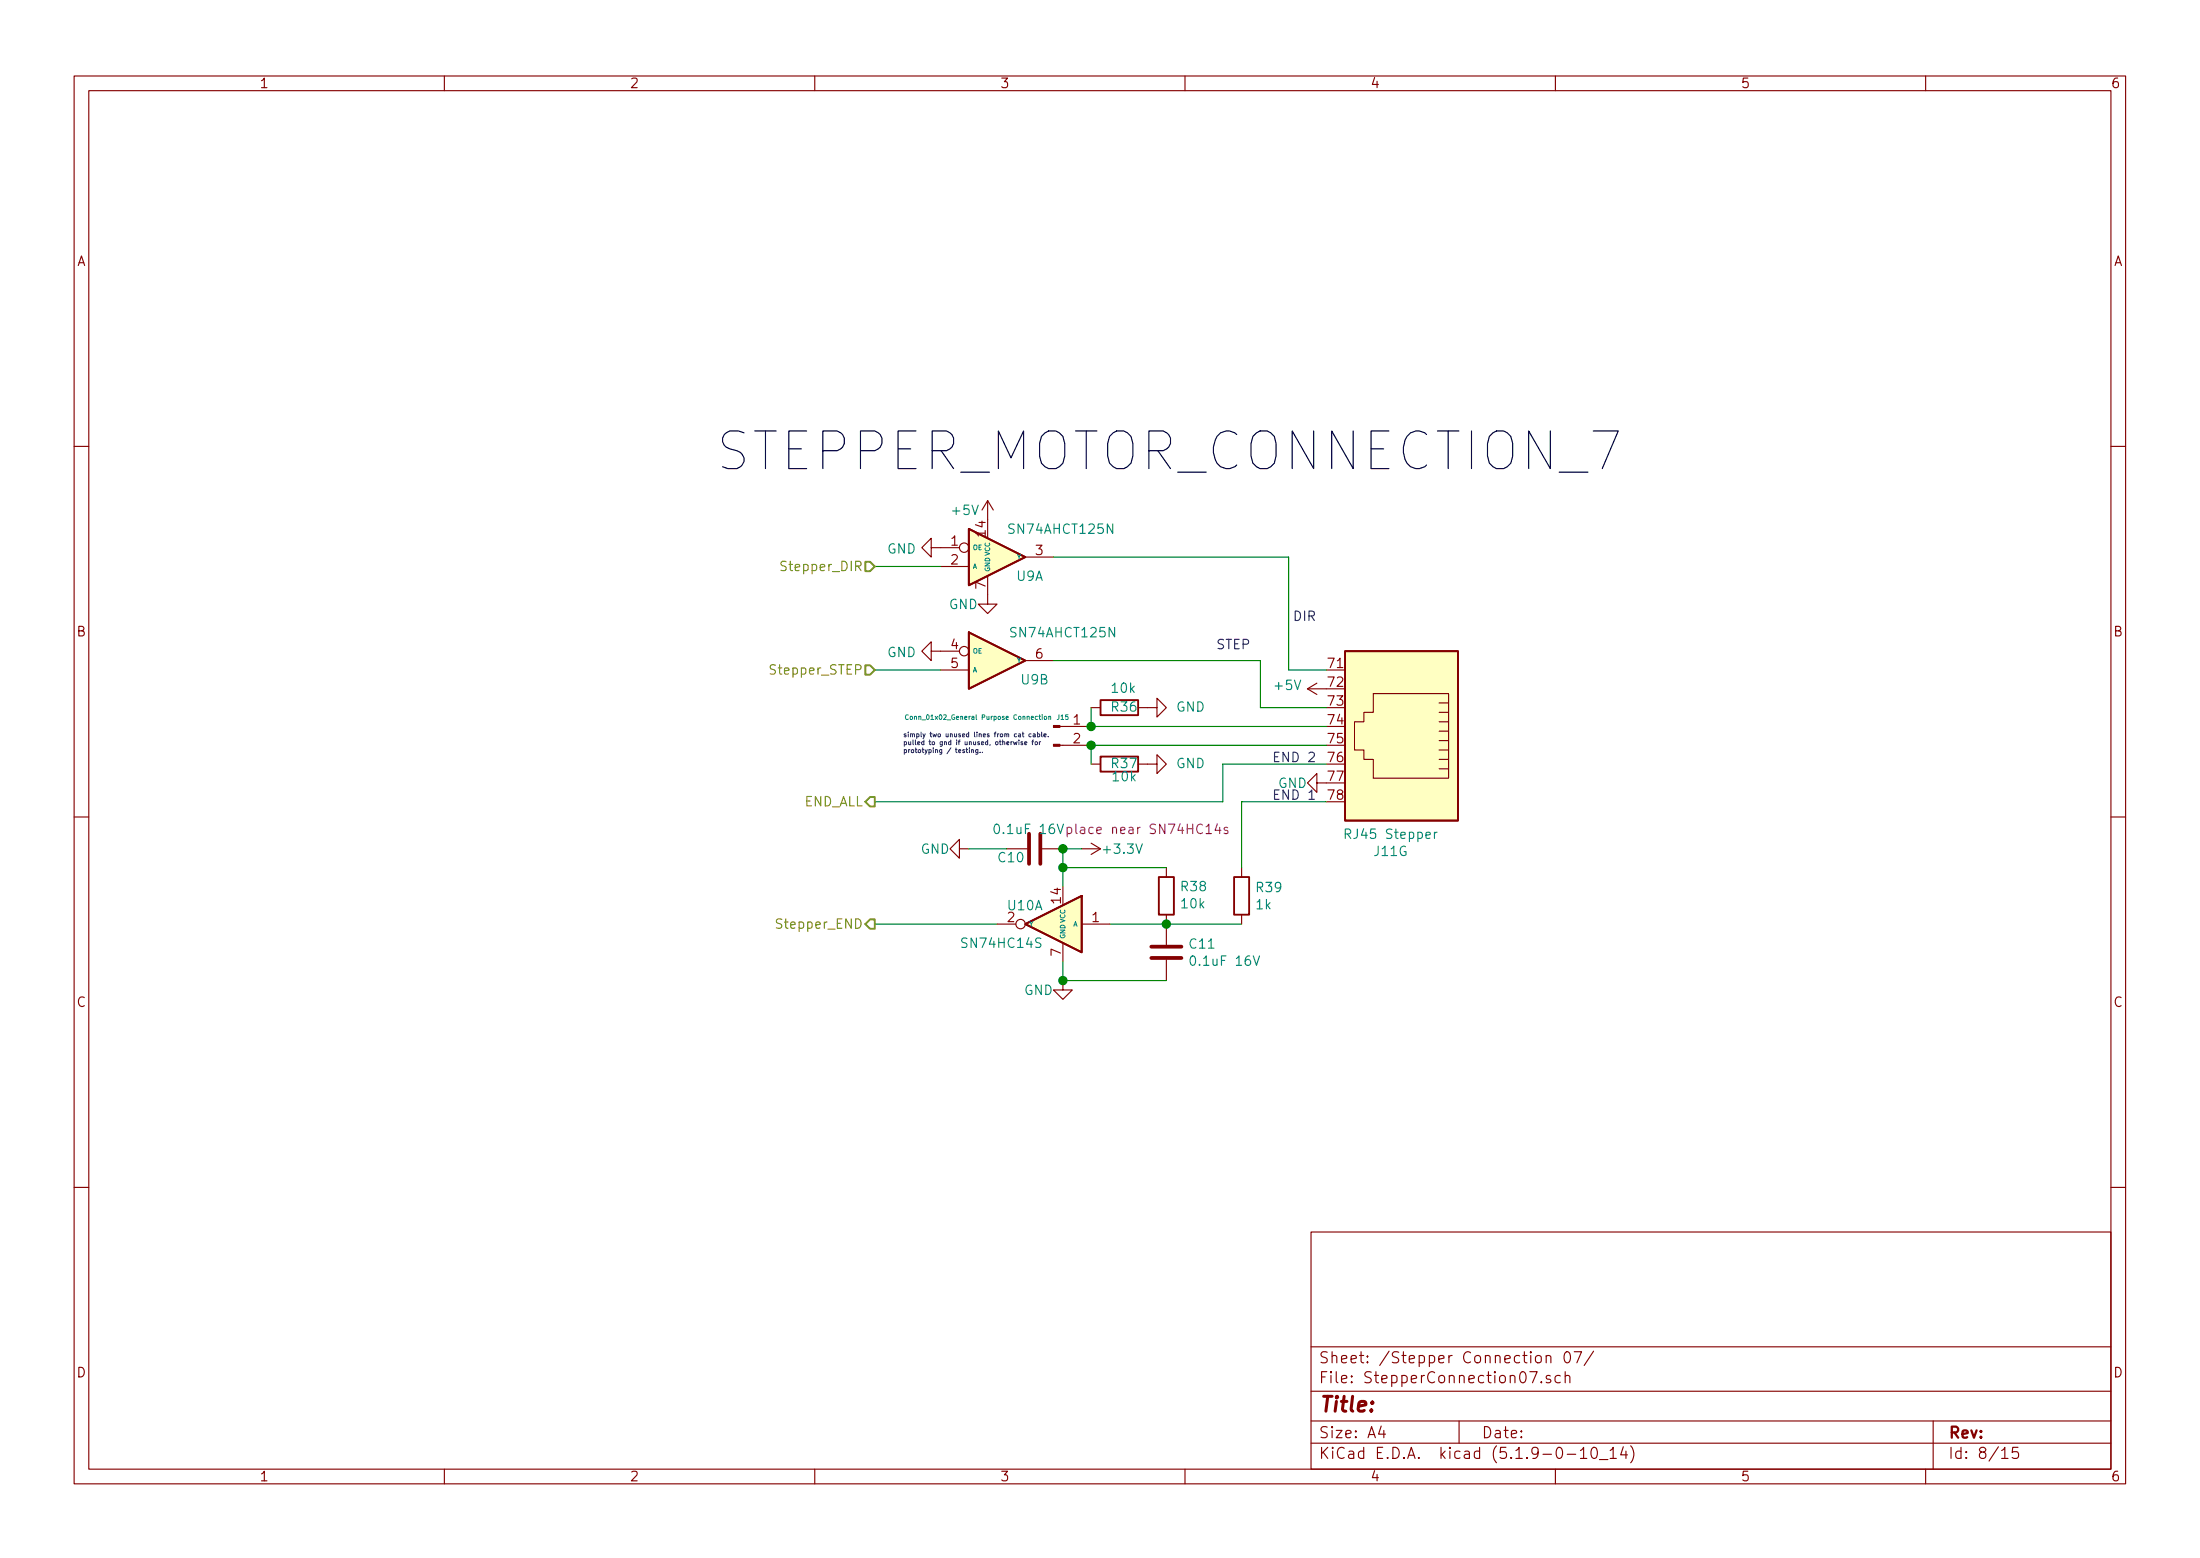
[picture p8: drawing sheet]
<svg xmlns="http://www.w3.org/2000/svg" width="297mm" height="210mm" viewBox="0 0 297 210" stroke-linecap="round" stroke-linejoin="round" font-family="sans-serif">
<g fill="none" stroke="#840000" stroke-width=".15">
<path d="M10 10.3h277v189.9h-277zM12 12.2h273v186.1h-273zM60 10.3v1.9M110 10.3v1.9M160 10.3v1.9M210 10.3v1.9M260 10.3v1.9M10 60.2h2M125.7 73.9v-1.3l-1.2 1.3 1.2 1.3v-1.3h3.8M127 76.4h3.8M133.3 77.7v3.8h1.3l-1.3 1.3-1.2-1.3h1.2M133.3 67.6l-.7 1.2"/>
<path d="M133.3 67.6v2.5M133.3 67.6l.8 1.2M138.4 75.2h3.8M285 60.2h2M125.7 87.9v-1.3l-1.2 1.3 1.2 1.2v-1.2h3.8M127 90.4h3.8M138.4 89.1h3.8M143.1 98h4.2M147.3 95.5h1.3M153.7 95.5h2.5v-1.3l1.3 1.3-1.3 1.3v-1.3M176.5 93l1.3 .7M176.5 93h2.6"/>
<path d="M177.8 92.2l-1.3 .8M185.4 93.6h10.2v11.4h-10.2v-2.5h-1.3v-1.3h-1.2v-3.8h1.2v-1.3h1.3zM194.3 94.9h1.3M194.3 96.1h1.3M194.3 97.4h1.3M194.3 98.7h1.3M194.3 99.9h1.3M10 110.3h2M129.5 114.5v-1.2l-1.2 1.2 1.2 1.3v-1.3h1.3M135.9 114.5h2.8M140.7 114.5h2.8M143.1 100.6h4.2"/>
<path d="M146 114.5h2.6M147.3 113.8l1.3 .7M147.3 103.1h1.3M148.6 114.5l-1.3 .8M153.7 103.1h2.5v-1.3l1.3 1.3-1.3 1.3v-1.3M157.5 117.1v1.3M167.6 117.1v1.3M177.8 105.7v-1.3l-1.3 1.3 1.3 1.2v-1.2h1.3M194.3 101.2h1.3M194.3 102.5h1.3M194.3 103.8h1.3M285 110.3h2"/>
<path d="M134.6 124.7h2.6M143.5 132.3v1.3h1.3l-1.3 1.3-1.3-1.3h1.3M143.5 127.2v2.6M146 124.7h3.9M157.5 123.4v4.1M157.5 129.5v2.8M167.6 123.4v1.3M10 160.2h2M177 166.3h108v32h-108zM285 160.2h2M60 198.3v1.9M110 198.3v1.9"/>
<path d="M160 198.3v1.9M177 194.8h108M177 191.8h108M177 187.8h108M177 181.8h108M186.5 192.5l-.4 1h1M186.8 193v1M197 191.8v3M206.6 185.1h.9l-.6 1.5M207.4 183.1a.41 .41 0 0 1 .7 .1v.4a.41 .41 0 0 1-.4 .3 .41 .41 0 0 1-.4-.3zM208.1 186.5h.1l-.1 .1v-.1v.1M208.8 183.1a.38 .38 0 0 1 .6 0v.8"/>
<path d="M208.8 182.9v1M209.3 185.7l-.3-.1-.2 .1v.2a.48 .48 0 0 0 .5 .3l.1 .1-.1 .2-.1 .1-.4-.1M210 198.3v1.9M210.7 185.7a.5 .5 0 0 0-.7 0v.6a.47 .47 0 0 0 .5 .3l.2-.1M211.3 185.7a.38 .38 0 0 1 .7 .1v.8M211.3 182.6a.35 .35 0 0 1 .4-.2 .35 .35 0 0 1 .3 .3 .77 .77 0 0 1-.5 1.2 .9 .9 0 0 1-.2-1.3zM211.3 185.1v1.5M211.6 196.3h1.2M212.5 182.4h1l-.6 1.5M213.4 195.8l.4-.5v1.5M213.4 196.8h.8M215 195.4a.34 .34 0 0 1 .6 .2 .77 .77 0 0 1-.4 1.2 .97 .97 0 0 1-.2-1.4z"/>
<path d="M215.2 182.3l-1.3 2M216 197h1.1M217.4 195.8l.4-.5v1.5M217.4 196.8h.8M219.2 195.2l-.4 1.1h.9M219.5 195.8v1M220.2 195.1a1.71 1.71 0 0 1 0 2.3M260 198.3v1.9M261 191.8v6.5M270.3 195.8l.3-.3 .1-.2v1.5M270.3 196.8h.8M272.5 195.3h-.7l-.1 .7a.65 .65 0 0 1 .7 0 .61 .61 0 0 1 .1 .7h-.1a.61 .61 0 0 1-.7 0"/>
<circle cx="130.2" cy="73.9" r=".63"/>
<circle cx="130.2" cy="87.9" r=".63"/>
<circle cx="137.8" cy="124.7" r=".63"/>
</g>
<g fill="#ffffc2" stroke="#ffffc2" stroke-width=".14">
<path d="M181.6 87.9h15.2v22.8h-15.2z"/>
<path d="M130.8 85.3l7.6 3.8-7.6 3.9z"/>
<path d="M138.4 124.7l7.6-3.8v7.6z"/>
<path d="M130.8 71.4l7.6 3.8-7.6 3.8z"/>
</g>
<path d="M130.8 71.4l7.6 3.8-7.6 3.8zM130.8 85.3l7.6 3.8-7.6 3.9zM148.6 94.5h5.1v2h-5.1zM181.6 87.9h15.2v22.8h-15.2zM148.6 102.1h5.1v2h-5.1zM156.5 118.4h2v5h-2zM166.6 118.4h2.1v5h-2.1zM138.4 124.7l7.6-3.8v7.6z" fill="none" stroke="#840000" stroke-width=".25"/>
<path d="M134.3 111.3a.31 .31 0 0 1 .4-.1 .31 .31 0 0 1 .2 .3l.1 .2a.54 .54 0 0 1-.5 .8l-.2-.1a1 1 0 0 1 0-1.1zM181.6 112.5h.5a.34 .34 0 0 0 .3-.3 .34 .34 0 0 0-.3-.3h-.5v1.3M193.7 112.3v.9M194 112.3l-.2 .1-.1 .1M169.2 129l.4 1.3 .5-1.3" fill="none" stroke="#008484" stroke-width=".15"/>
<g fill="#840000" stroke="#840000" stroke-width=".15">
<path d="M142.2 100.5h.9v.2h-.9z"/>
<path d="M142.2 97.9h.9v.3h-.9z"/>
</g>
<path d="M122.6 96.5a.29 .29 0 0 0-.4 .3 .29 .29 0 0 0 .4 .3v-.1M140.3 96.7h.2M140.4 96.5v.5l.1 .1M140.7 96.5h.1M140.7 96.7v.4M141 96.7h.2l.1 .1v.2l-.1 .1-.2-.1zM141.6 96.7h.2l.1 .4M141.6 96.7v.4" fill="none" stroke="#008484" stroke-width=".14"/>
<path d="M138.9 112.5v4.1M140.5 112.5v4.1M155.4 129.3h4.1M155.4 127.8h4.1" fill="none" stroke="#840000" stroke-width=".51"/>
<path d="M144.1 111.7h.4l.2 .2v.4l-.1 .1h-.5M144.1 111.7v1.2M164.4 111.2l-.3 .9h.7M164.7 111.7v.8M165.8 111.7a.31 .31 0 0 0-.5 .1v.2l.3 .1 .2 .2v.1l-.2 .1-.3-.1" fill="none" stroke="#840084" stroke-width=".15"/>
<g fill="none" stroke="#008400" stroke-width=".15">
<path d="M118.1 76.4h8.9M142.2 75.2h31.8v15.2h5.1M118.1 90.4h8.9M142.2 89.1h28v6.4h8.9M147.3 95.5v2.5h31.8M130.8 114.5h5.1M143.5 117.1h14M146 114.5h-2.5v5.1M179.1 103.1h-14v5.1h-47M179.1 108.2h-11.5v8.9M179.1 100.6h-31.8v2.5M118.1 124.7h16.5"/>
<path d="M143.5 129.8v2.5h14M149.9 124.7h17.7"/>
</g>
<path d="M116.8 75.8h.7l.6 .6-.6 .7h-.7zM116.8 89.8h.7l.6 .6-.6 .7h-.7zM117.5 107.6h.6v1.2h-.6l-.7-.6zM117.5 124.1h.6v1.2h-.6l-.7-.6z" fill="none" stroke="#848400" stroke-width=".25"/>
<path d="M106.1 75.8l-.4-.1-.2 .2v.3l.5 .3 .1 .3-.2 .2h-.5" fill="none" stroke="#848400" stroke-width=".15"/>
<path d="M172.1 107.2h.4M172.1 102.1h.4M172.7 106.6h-.6v1.3h.6M172.7 101.5h-.6v1.3h.6" fill="none" stroke="#0000c2" stroke-width=".15"/>
<g fill="none" stroke="#0000c2" stroke-width=".14">
<path d="M137.5 99.1h.3v.3M137.6 99.9h.1M137.8 99.2l-.3 .1 .1 .1h.2M138 99h.3M138.1 98.8v.6h.2M139.2 99.1l-.2-.1-.1 .1 .1 .3h.2M139.5 99.1h.3v.3M139.5 99.9l-.1 .1v.5M139.8 99.2l-.3 .1v.1h.3M140.1 99.1l.2-.1 .1 .1-.1 .3h-.2M140.1 98.8v.6M140.6 98.8v.6h.1"/>
<path d="M140.9 99.2h.3v-.1h-.3l.1 .3h.2M141.5 99.4h.1M130.4 101.2h.3M130.5 100.9v.6l.2 .1M130.9 101.2v.4M131.2 101.2h.2v.4M131.2 101.2v.4M132 101.2v.5l-.1 .1-.2-.1M132 101.2h-.1l-.2 .1 .1 .2h.2M132.3 101.5v.1M132.6 101.5v.1M136.8 100.1l.2 .4 .1-.3 .1 .3 .1-.4"/>
<path d="M137.6 100.1v.4M138.1 100.1l-.3 .1 .1 .1h.2v.2h-.3M138.4 100.3l.3-.1-.1-.1-.2 .1v.3h.2M139.3 100.1h.2M139.8 100.1h.2l.1 .1-.1 .3h-.2zM140.3 100.1v.4M140.5 100.1l-.2 .1"/>
</g>
<g fill="#008400" stroke="#008400" stroke-width=".25">
<circle cx="157.5" cy="124.7" r=".51"/>
<circle cx="147.3" cy="100.6" r=".51"/>
<circle cx="147.3" cy="98" r=".51"/>
<circle cx="143.5" cy="132.3" r=".51"/>
<circle cx="143.5" cy="114.5" r=".51"/>
<circle cx="143.5" cy="117.1" r=".51"/>
</g>
<text font-size="7.1" x="96.5" y="63.5">STEPPER_MOTOR_CONNECTION_7</text>
<text font-size="2.8" fill="#840000" x="178" y="190.5">Title:</text>
<g font-size="2.1" fill="#840000">
<text x="178" y="184">Sheet: /Stepper Connection 07/</text>
<text x="178" y="186.7">File: StepperConnection07.sch</text>
<text x="178" y="196.9">KiCad E.D.A. kicad (5.1.9-0-10_14)</text>
<text x="178" y="194.1">Size: A4</text>
<text x="200" y="194.1">Date:</text>
<text x="263" y="194.1">Rev:</text>
<text x="263" y="196.9">Id: 8/15</text>
</g>
<g font-size="1.8" fill="#840000">
<text x="35" y="11.9">1</text>
<text x="85" y="11.9">2</text>
<text x="135" y="11.9">3</text>
<text x="185" y="11.9">4</text>
<text x="235" y="11.9">5</text>
<text x="285" y="11.9">6</text>
<text x="10.4" y="35.9">A</text>
<text x="285.4" y="35.9">A</text>
<text x="128.4" y="73.7">1</text>
<text x="128.4" y="76.2">2</text>
<text x="133.1" y="72.3" transform="rotate(-90 133.1 72.3)">14</text>
<text x="139.9" y="74.9">3</text>
<text x="133.1" y="79.5" transform="rotate(-90 133.1 79.5)">7</text>
<text x="10.4" y="85.9">B</text>
<text x="128.4" y="87.6">4</text>
<text x="139.9" y="88.9">6</text>
<text x="285.4" y="85.9">B</text>
<text x="128.4" y="90.2">5</text>
<text x="179.4" y="90.2">71</text>
<text x="179.4" y="92.7">72</text>
<text x="179.4" y="95.2">73</text>
<text x="144.9" y="97.8">1</text>
<text x="144.9" y="100.3">2</text>
<text x="179.4" y="97.8">74</text>
<text x="179.4" y="100.3">75</text>
<text x="179.4" y="102.9">76</text>
<text x="179.4" y="105.4">77</text>
<text x="179.4" y="107.9">78</text>
<text x="136" y="124.5">2</text>
<text x="143.3" y="121.9" transform="rotate(-90 143.3 121.9)">14</text>
<text x="147.5" y="124.5">1</text>
<text x="143.3" y="129" transform="rotate(-90 143.3 129)">7</text>
<text x="10.4" y="135.9">C</text>
<text x="285.4" y="135.9">C</text>
<text x="10.4" y="185.9">D</text>
<text x="285.4" y="185.9">D</text>
<text x="35" y="199.9">1</text>
<text x="85" y="199.9">2</text>
<text x="135" y="199.9">3</text>
<text x="185" y="199.9">4</text>
<text x="235" y="199.9">5</text>
<text x="285" y="199.9">6</text>
</g>
<g font-size="1.8" fill="#008484">
<text x="128.7" y="69.5">+5V</text>
<text x="119.8" y="74.7">GND</text>
<text x="136.5" y="72.1">SN74AHCT125N</text>
<text x="128.1" y="82.2">GND</text>
<text x="137.3" y="78.4">U9A</text>
<text x="119.8" y="88.7">GND</text>
<text x="136.7" y="86">SN74AHCT125N</text>
<text x="137.9" y="92.4">U9B</text>
<text x="150.2" y="93.5">10k</text>
<text x="172.2" y="93.1">+5V</text>
<text x="150.1" y="96.1">R36</text>
<text x="158.8" y="96.1">GND</text>
<text x="150.1" y="103.7">R37</text>
<text x="150.3" y="105.5">10k</text>
<text x="158.8" y="103.7">GND</text>
<text x="172.6" y="106.3">GND</text>
<text x="135" y="112.6">0.1uF 16V</text>
<text x="182.1" y="113.2">RJ45 Stepper</text>
<text x="124.3" y="115.2">GND</text>
<text x="134.9" y="116.4">C10</text>
<text x="149.2" y="115.2">+3.3V</text>
<text x="185.6" y="115.5">J11G</text>
<text x="136.1" y="122.9">U10A</text>
<text x="159.5" y="120.3">R38</text>
<text x="159.6" y="122.6">10k</text>
<text x="169.6" y="122.7">1k</text>
<text x="169.7" y="120.4">R39</text>
<text x="130.1" y="127.9">SN74HC14S</text>
<text x="160.7" y="128">C11</text>
<text x="161.2" y="130.3">0.1uF 16V</text>
<text x="138.3" y="134.3">GND</text>
</g>
<g font-size="1.8" fill="#848400">
<text x="106" y="77.1">Stepper_DIR</text>
<text x="104.4" y="91.1">Stepper_STEP</text>
<text x="108.4" y="108.8">END_ALL</text>
<text x="105.3" y="125.3">Stepper_END</text>
</g>
<g font-size="1.8" fill="#0000c2">
<text x="174.8" y="83.8">DIR</text>
<text x="164.3" y="87.6">STEP</text>
<text x="172.6" y="107.9">END 1</text>
<text x="172.6" y="102.9">END 2</text>
</g>
<text font-size="1.8" fill="#840084" x="145.4" y="112.6">place near SN74HC14s</text>
<g font-size=".9" fill="#008484">
<text x="131.3" y="74.2">OE</text>
<text x="131.3" y="76.8">A</text>
<text x="133.7" y="77.2" transform="rotate(-90 133.7 77.2)">GND VCC</text>
<text x="137.3" y="75.5">Y</text>
<text x="131.3" y="88.2">OE</text>
<text x="137.3" y="89.5">Y</text>
<text x="131.3" y="90.7">A</text>
<text x="123.1" y="97.1">Conn_01x02_General Purpose Connection</text>
<text x="142.8" y="97.1">J15</text>
<text x="138.9" y="125">Y</text>
<text x="144.9" y="125">A</text>
<text x="143.8" y="126.7" transform="rotate(-90 143.8 126.7)">GND VCC</text>
</g>
<g font-size=".9" fill="#0000c2">
<text x="121.9" y="99.5">simply two unused lines from cat cable.</text>
<text x="121.9" y="100.6">pulled to gnd if unused, otherwise for</text>
<text x="121.9" y="101.6">prototyping / testing..</text>
</g>
</svg>
